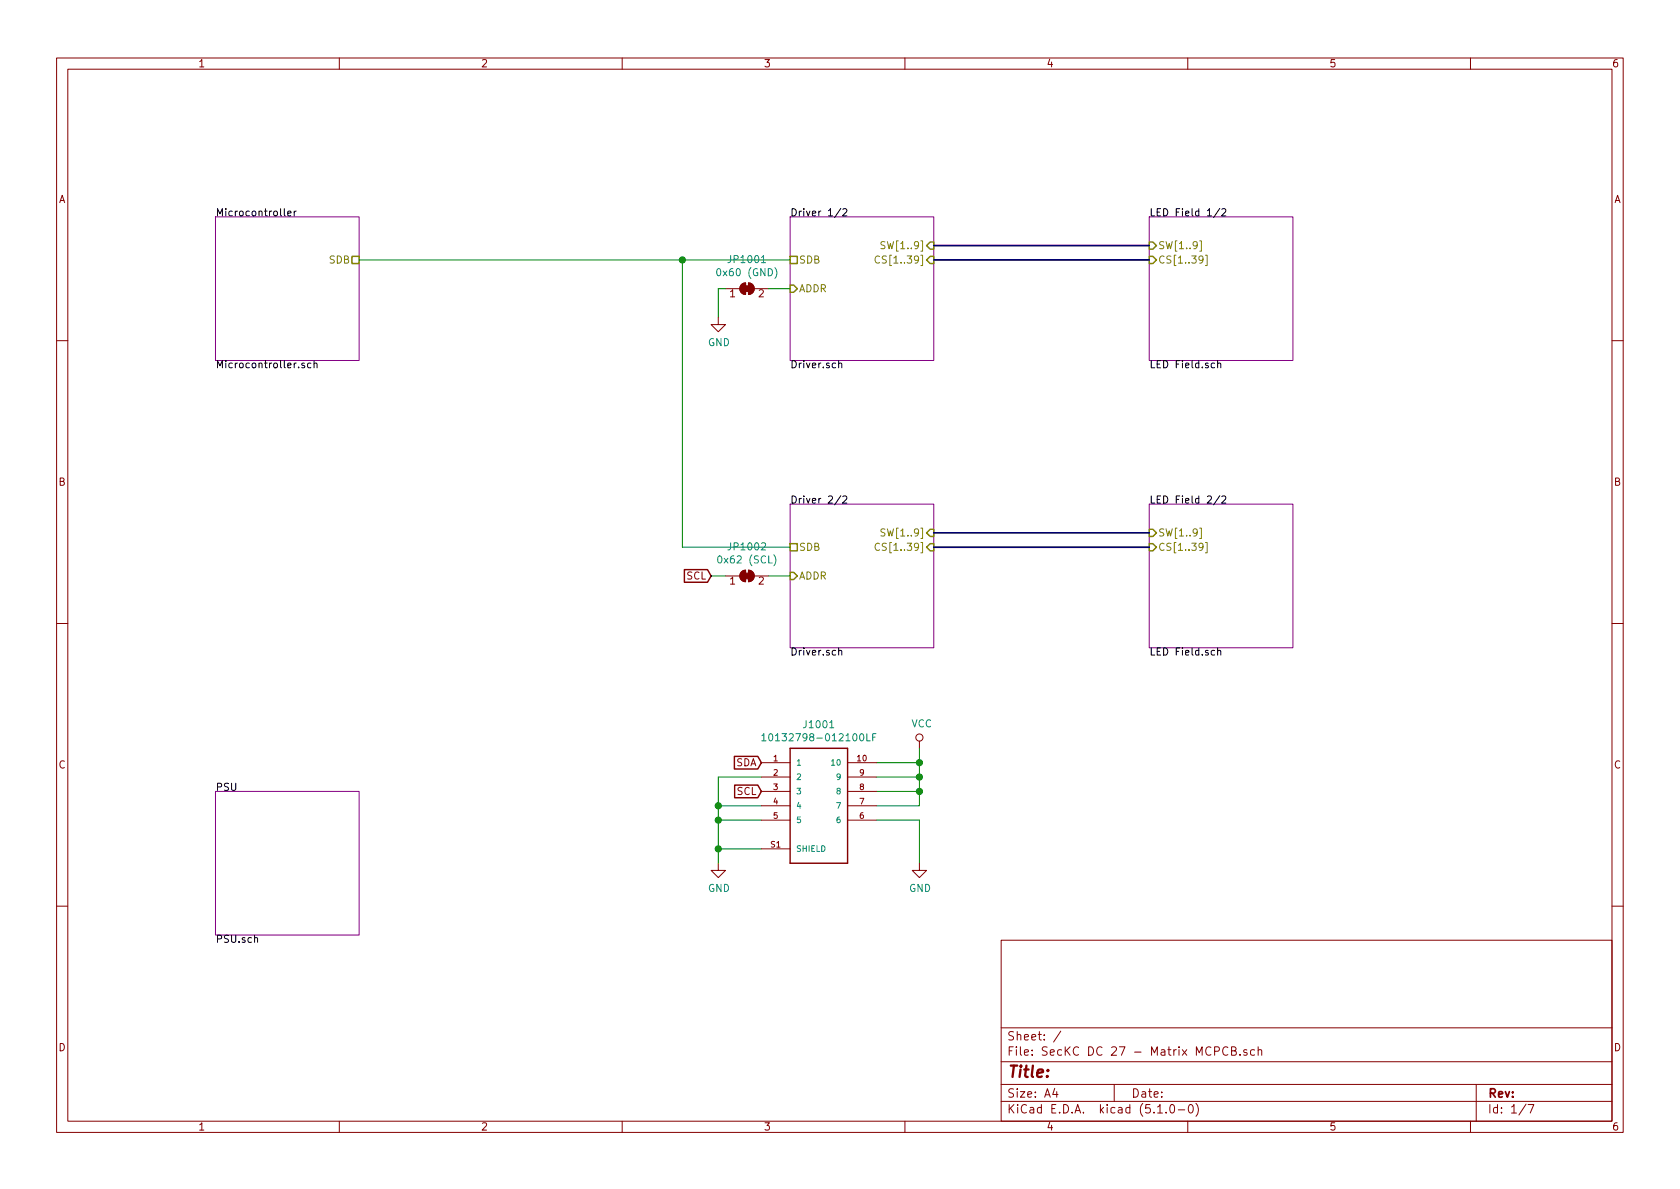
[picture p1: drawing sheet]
<svg xmlns="http://www.w3.org/2000/svg" width="297mm" height="210mm" viewBox="0 0 297 210" stroke-linecap="round" stroke-linejoin="round" font-family="sans-serif">
<g fill="none" stroke="#840000" stroke-width=".18">
<path d="M10 10.3h277v189.9h-277zM12 12.2h273v186.1h-273zM60 10.3v1.9M110 10.3v1.9M160 10.3v1.9M210 10.3v1.9M260 10.3v1.9M127 56.1v1.3h1.3l-1.3 1.3-1.3-1.3h1.3M128.3 51h2.5M131 50.4l.5-.3 .3-.1v2.1a1.03 1.03 0 0 1-.9-.6 1.03 1.03 0 0 1 .1-1.1zM132.3 50a1.02 1.02 0 0 1 1 1 1.02 1.02 0 0 1-1 1.1zM133.3 51h2.6"/>
<path d="M10 60.2h2M285 60.2h2M10 110.3h2M128.3 101.8h2.5M131 101.2l.5-.3 .3-.1v2.1a1.03 1.03 0 0 1-.9-.6 1.03 1.03 0 0 1 .1-1.1zM132.3 100.8a1.02 1.02 0 0 1 1 1 1.02 1.02 0 0 1-1 1.1zM133.3 101.8h2.6M285 110.3h2M134.6 134.9h5.1M134.6 137.4h5.1M134.6 139.9h5.1M149.9 134.9h5"/>
<path d="M149.9 137.4h5M149.9 139.9h5M162.6 131.1v1.2M127 152.6v1.3h1.3l-1.3 1.3-1.3-1.3h1.3M134.6 142.5h5.1M134.6 145h5.1M134.6 150.1h5.1M149.9 142.5h5M149.9 145h5M162.6 152.6v1.3h1.2l-1.2 1.3-1.3-1.3h1.3M10 160.2h2M177 166.3h108v32h-108z"/>
<path d="M285 160.2h2M60 198.3v1.9M110 198.3v1.9M160 198.3v1.9M177 194.8h108M177 191.8h108M177 187.8h108M177 181.8h108M186.5 192.5l-.4 1h1M186.8 193v1M187.6 182.3l-1.3 2M197 191.8v3"/>
<path d="M204.7 196.8h.8M206.2 196.7v.1M207 195.4l.3-.1a.94 .94 0 0 1 0 1.5 .82 .82 0 0 1-.3-1.4zM208.3 196.3h1.2M210 198.3v1.9M210.3 195.4l.2-.1a.8 .8 0 0 1 .5 .8 .8 .8 0 0 1-.5 .7 1 1 0 0 1-.2-1.4zM211.5 195.1a1.71 1.71 0 0 1 0 2.3M214.8 185.9l.7-.1 .1-.2-.1-.3-.2-.2h-.5v1.5M217.1 185.3a.59 .59 0 0 0-.7 0 .59 .59 0 0 0-.2 .7 .56 .56 0 0 0 .3 .5 .56 .56 0 0 0 .6 0M217.8 185.8l.7-.1v-.4l-.3-.2h-.4v1.5h.5l.2-.1 .1-.4-.1-.2-.3-.1M219.3 186.5v.1M220.4 185.7l-.3-.1-.2 .2 .1 .2 .4 .2v.3h-.5"/>
<path d="M221.8 185.7l-.4-.1-.3 .3 .1 .6 .2 .1 .4-.1M222.5 185.7l.2-.1 .3 .1 .1 .9M222.5 185.1v1.5M260 198.3v1.9M261 191.8v6.5M269.8 195.2l-1.2 2M270.2 195.3h1l-.6 1.5"/>
<circle cx="162.6" cy="130.4" r=".63"/>
</g>
<path d="M38.1 38.3h25.4v25.4h-25.4zM139.7 38.3h25.4v25.4h-25.4zM203.2 38.3h25.4v25.4h-25.4zM139.7 89.1h25.4v25.4h-25.4zM203.2 89.1h25.4v25.4h-25.4zM38.1 139.9h25.4v25.4h-25.4z" fill="none" stroke="#840084" stroke-width=".18"/>
<g fill="none" stroke="#000" stroke-width=".18">
<path d="M50.3 36.9v1.1l.1 .2M50.9 37.7l.6-.1-.1-.2-.3-.1-.2 .2v.6h.5M52 37.3v.9M52.4 37.3l-.4 .3M148.7 36.8l-1.1 1.7M149 37l.5-.1 .2 .4v.2l-.8 .7h.8M215.7 36.8l-1.1 1.7M216 37l.5-.1 .2 .4v.2l-.7 .7h.7M53.8 64.3l-.3-.1-.2 .2 .1 .2 .4 .1v.3h-.5M55 64.3l-.4-.1-.2 .2 .1 .6h.5M55.5 64.3l.2-.1 .3 .1 .1 .7M55.5 63.8v1.2"/>
<path d="M148.3 64.3l.2-.1 .3 .1v.7M148.3 63.8v1.2M214.8 64.3l-.4-.1-.3 .2 .2 .6h.5M215.3 64.3l.2-.1 .3 .1v.7M215.3 63.8v1.2M148.7 87.6l-1.1 1.7M149 87.8l.5-.1 .2 .4v.2l-.8 .7h.8M215.7 87.6l-1.1 1.7M216 87.8l.5-.1 .2 .4v.2l-.7 .7h.7M148.3 115.1l.2-.1 .3 .1v.7M148.3 114.6v1.2M214.8 115.1l-.4-.1-.3 .2 .2 .6h.5"/>
<path d="M215.3 115.1l.2-.1 .3 .1v.7M215.3 114.6v1.2M45 165.9l.2-.1 .3 .1v.7"/>
</g>
<g fill="none" stroke="#848400" stroke-width=".25">
<path d="M62.2 45.3h1.3v1.3h-1.3zM139.7 45.3h1.3v1.3h-1.3zM139.7 50.4h.6l.7 .6-.7 .7h-.6zM164.5 42.8h.6v1.3h-.6l-.7-.7zM164.5 45.3h.6v1.3h-.6l-.7-.6zM203.2 42.8h.6l.7 .6-.7 .7h-.6zM203.2 45.3h.6l.7 .7-.7 .6h-.6zM139.7 96.1h1.3v1.3h-1.3zM164.5 93.6h.6v1.3h-.6l-.7-.7zM164.5 96.1h.6v1.3h-.6l-.7-.6zM203.2 93.6h.6l.7 .6-.7 .7h-.6zM203.2 96.1h.6l.7 .7-.7 .6h-.6z"/>
<path d="M139.7 101.2h.6l.7 .6-.7 .7h-.6z"/>
</g>
<path d="M155.5 45.4a.6 .6 0 0 0-.8 .4 .6 .6 0 0 0 .6 .7l.2-.1M156.5 42.8l-.5-.1-.2 .1v.4l.6 .3 .1 .3-.3 .2-.4-.1M212.1 42.6h.3v1.8h-.3M212.7 45.8l-.2 .2h-.3l-.2-.2v-.4l.2-.1h.3l.2 .2a.97 .97 0 0 1-.2 1h-.4M213.1 45.1h.3v1.9h-.3M155.5 96.2a.6 .6 0 0 0-.8 .4 .6 .6 0 0 0 .6 .7l.2-.1M156.5 93.6l-.5-.1-.2 .1v.4l.6 .3 .1 .3-.3 .2-.4-.1M212.1 93.4h.3v1.8h-.3M212.7 96.6l-.2 .2h-.3l-.2-.2v-.4l.2-.1h.3l.2 .2a.97 .97 0 0 1-.2 1h-.4M213.1 95.9h.3v1.9h-.3" fill="none" stroke="#848400" stroke-width=".18"/>
<path d="M165.1 43.4h38.1M165.1 46h38.1M165.1 94.2h38.1M165.1 96.8h38.1" fill="none" stroke="#000084" stroke-width=".3"/>
<path d="M121 100.7h4.1l.6 1.1-.6 1.2h-4.1zM129.8 133.8h4.2l.6 1.1-.6 1.1h-4.2zM129.9 138.8h4.1l.6 1.1-.6 1.2h-4.1zM139.7 132.3h10.2v20.3h-10.2z" fill="none" stroke="#840000" stroke-width=".25"/>
<g fill="none" stroke="#008400" stroke-width=".18">
<path d="M63.5 46h76.2M120.6 46v50.8h19.1M128.3 51h-1.3v5.1M135.9 51h3.8M125.7 101.8h2.6M135.9 101.8h3.8M134.6 137.4h-7.6v15.2M154.9 137.4h7.7M154.9 134.9h7.7M154.9 139.9h7.7M162.6 132.3v10.2h-7.7M127 142.5h7.6"/>
<path d="M127 145h7.6M127 150.1h7.6M154.9 145h7.7v7.6"/>
</g>
<g fill="#008400" stroke="#008400" stroke-width=".25">
<circle cx="127" cy="142.5" r=".51"/>
<circle cx="127" cy="145" r=".51"/>
<circle cx="162.6" cy="134.9" r=".51"/>
<circle cx="162.6" cy="137.4" r=".51"/>
<circle cx="162.6" cy="139.9" r=".51"/>
<circle cx="127" cy="150.1" r=".51"/>
<circle cx="120.7" cy="46" r=".51"/>
</g>
<g fill="#840000" stroke="#840000" stroke-width=".18">
<path d="M131 50.4l.5-.3 .3-.1v2.1a1.03 1.03 0 0 1-.9-.6 1.03 1.03 0 0 1 .1-1.1z"/>
<path d="M132.3 50a1.02 1.02 0 0 1 1 1 1.02 1.02 0 0 1-1 1.1z"/>
<path d="M131.6 50.5h1v1.1h-1z"/>
<path d="M131 101.2l.5-.3 .3-.1v2.1a1.03 1.03 0 0 1-.9-.6 1.03 1.03 0 0 1 .1-1.1z"/>
<path d="M132.3 100.8a1.02 1.02 0 0 1 1 1 1.02 1.02 0 0 1-1 1.1z"/>
<path d="M131.6 101.3h1v1.1h-1z"/>
</g>
<path d="M126.8 47.6l.2-.1a.69 .69 0 0 1 .4 .6 .69 .69 0 0 1-.4 .7l-.2-.3-.1-.2zM134.6 46.5h.8M137 47.3a1.47 1.47 0 0 1 0 1.9M127 98.4l.2-.1a.67 .67 0 0 1 .5 .6 .67 .67 0 0 1-.5 .7l-.3-.3v-.2zM136.8 98.1a1.4 1.4 0 0 1 0 1.9M134.7 130.1l.4-.4v1.3M134.7 131h.7M136 129.9l.2-.2a.69 .69 0 0 1 .4 .7 .69 .69 0 0 1-.4 .6l-.2-.1-.1-.4zM146.7 128.7h.7M153.3 129.7v1.3h.6M154.3 130.3h.4M154.9 129.7h-.6v1.3" fill="none" stroke="#008484" stroke-width=".18"/>
<text font-size="2.8" fill="#840000" x="178" y="190.5">Title:</text>
<g font-size="2.1" fill="#840000">
<text x="178" y="184">Sheet: /</text>
<text x="178" y="186.7">File: SecKC DC 27 - Matrix MCPCB.sch</text>
<text x="178" y="196.9">KiCad E.D.A. kicad (5.1.0-0)</text>
<text x="178" y="194.1">Size: A4</text>
<text x="200" y="194.1">Date:</text>
<text x="263" y="194.1">Rev:</text>
<text x="263" y="196.9">Id: 1/7</text>
</g>
<g font-size="1.8" fill="#840000">
<text x="35" y="11.9">1</text>
<text x="85" y="11.9">2</text>
<text x="135" y="11.9">3</text>
<text x="185" y="11.9">4</text>
<text x="235" y="11.9">5</text>
<text x="285" y="11.9">6</text>
<text x="10.4" y="35.9">A</text>
<text x="285.4" y="35.9">A</text>
<text x="129.1" y="52.6">1</text>
<text x="134.1" y="52.6">2</text>
<text x="10.4" y="85.9">B</text>
<text x="285.4" y="85.9">B</text>
<text x="121.4" y="102.5">SCL</text>
<text x="129.1" y="103.4">1</text>
<text x="134.1" y="103.4">2</text>
<text x="10.4" y="135.9">C</text>
<text x="130.1" y="135.5">SDA</text>
<text x="285.4" y="135.9">C</text>
<text x="130.3" y="140.6">SCL</text>
<text x="10.4" y="185.9">D</text>
<text x="285.4" y="185.9">D</text>
<text x="35" y="199.9">1</text>
<text x="85" y="199.9">2</text>
<text x="135" y="199.9">3</text>
<text x="185" y="199.9">4</text>
<text x="235" y="199.9">5</text>
<text x="285" y="199.9">6</text>
</g>
<g font-size="1.8">
<text x="38.1" y="38.2">Microcontroller</text>
<text x="139.7" y="38.2">Driver 1/2</text>
<text x="203.2" y="38.2">LED Field 1/2</text>
<text x="38.1" y="65.1">Microcontroller.sch</text>
<text x="139.7" y="65.1">Driver.sch</text>
<text x="203.2" y="65.1">LED Field.sch</text>
<text x="139.7" y="89">Driver 2/2</text>
<text x="203.2" y="89">LED Field 2/2</text>
<text x="139.7" y="115.9">Driver.sch</text>
<text x="203.2" y="115.9">LED Field.sch</text>
<text x="38.1" y="139.8">PSU</text>
<text x="38.1" y="166.7">PSU.sch</text>
</g>
<g font-size="1.8" fill="#848400">
<text x="58.2" y="46.6">SDB</text>
<text x="141.2" y="46.6">SDB</text>
<text x="156" y="46.6">CS[1..39]</text>
<text x="156.6" y="44.1">SW[1..9]</text>
<text x="204.7" y="44.1">SW[1..9]</text>
<text x="204.7" y="46.6">CS[1..39]</text>
<text x="141.2" y="51.7">ADDR</text>
<text x="156.6" y="94.9">SW[1..9]</text>
<text x="204.7" y="94.9">SW[1..9]</text>
<text x="141.2" y="97.4">SDB</text>
<text x="156" y="97.4">CS[1..39]</text>
<text x="204.7" y="97.4">CS[1..39]</text>
<text x="141.2" y="102.5">ADDR</text>
</g>
<g font-size="1.8" fill="#008484">
<text x="129" y="46.5">JP1001</text>
<text x="127.3" y="48.8">0x60 (GND)</text>
<text x="125.2" y="61.2">GND</text>
<text x="127.5" y="99.6">0x62 (SCL)</text>
<text x="129" y="97.3">JP1002</text>
<text x="136.5" y="131.1">10132798-012100LF</text>
<text x="142.3" y="128.8">J1001</text>
<text x="161.1" y="128.6">VCC</text>
<text x="125.2" y="157.7">GND</text>
<text x="160.7" y="157.7">GND</text>
</g>
<g font-size="1.4" fill="#840000">
<text x="136.8" y="134.6">1</text>
<text x="136.8" y="137.2">2</text>
<text x="151.6" y="134.6">10</text>
<text x="152" y="137.2">9</text>
<text x="136.8" y="139.7">3</text>
<text x="136.8" y="142.2">4</text>
<text x="152" y="142.2">7</text>
<text x="152" y="139.7">8</text>
<text x="136.3" y="149.9">S1</text>
<text x="136.8" y="144.8">5</text>
<text x="152" y="144.8">6</text>
</g>
<g font-size="1.4" fill="#008484">
<text x="140.7" y="135.4">1</text>
<text x="140.7" y="137.9">2</text>
<text x="147.3" y="135.4">10</text>
<text x="148.1" y="137.9">9</text>
<text x="140.7" y="140.5">3</text>
<text x="140.7" y="143">4</text>
<text x="148.1" y="143">7</text>
<text x="148.1" y="140.5">8</text>
<text x="140.7" y="145.5">5</text>
<text x="148.1" y="145.5">6</text>
<text x="140.7" y="150.6">SHIELD</text>
</g>
</svg>
